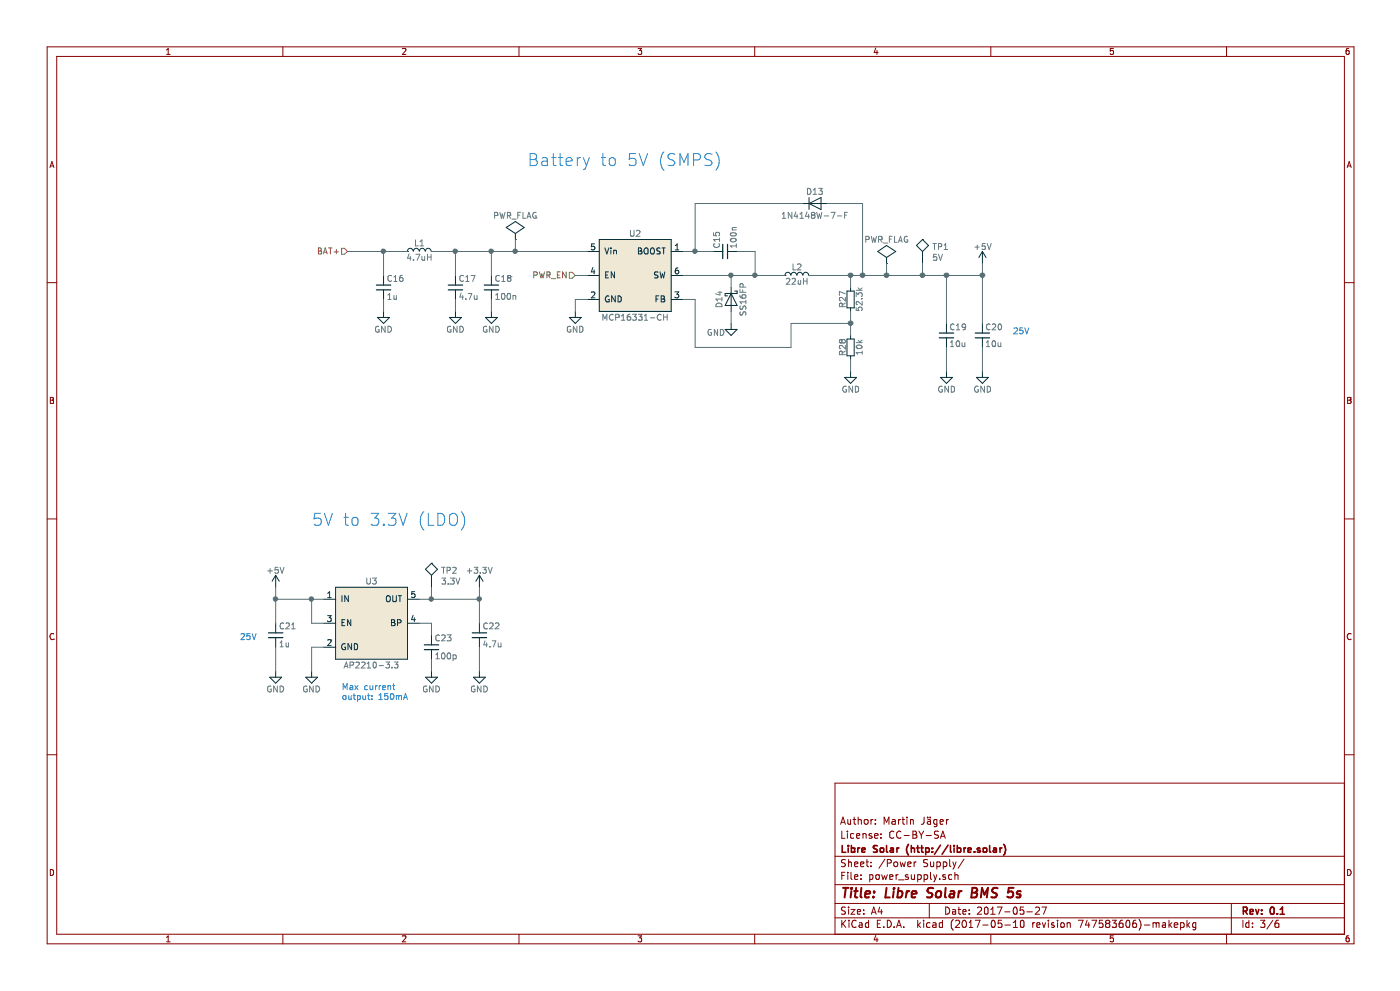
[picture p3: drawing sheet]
EESchema Schematic File Version 4
LIBS:BMS-5s-cache
EELAYER 26 0
EELAYER END
$Descr A4 11693 8268
encoding utf-8
Sheet 3 6
Title "Libre Solar BMS 5s"
Date "2017-05-27"
Rev "0.1"
Comp "Libre Solar (http://libre.solar)"
Comment1 "License: CC-BY-SA"
Comment2 "Author: Martin Jäger"
Comment3 ""
Comment4 ""
$EndDescr
$Comp
L power:GND #PWR017
U 1 1
P 4000 5600
F 0 "#PWR017" H 4000 5350 50  0001 C CNN
F 1 "GND" H 4000 5450 50  0000 C CNN
F 2 "" H 4000 5600 50  0000 C CNN
F 3 "" H 4000 5600 50  0000 C CNN
	1    4000 5600
	1    0    0    -1  
$EndComp
$Comp
L power:GND #PWR018
U 1 1
P 3600 5600
F 0 "#PWR018" H 3600 5350 50  0001 C CNN
F 1 "GND" H 3600 5450 50  0000 C CNN
F 2 "" H 3600 5600 50  0000 C CNN
F 3 "" H 3600 5600 50  0000 C CNN
	1    3600 5600
	1    0    0    -1  
$EndComp
$Comp
L power:GND #PWR019
U 1 1
P 2300 5600
F 0 "#PWR019" H 2300 5350 50  0001 C CNN
F 1 "GND" H 2300 5450 50  0000 C CNN
F 2 "" H 2300 5600 50  0000 C CNN
F 3 "" H 2300 5600 50  0000 C CNN
	1    2300 5600
	1    0    0    -1  
$EndComp
$Comp
L power:GND #PWR020
U 1 1
P 8200 3100
F 0 "#PWR020" H 8200 2850 50  0001 C CNN
F 1 "GND" H 8200 2950 50  0000 C CNN
F 2 "" H 8200 3100 50  0000 C CNN
F 3 "" H 8200 3100 50  0000 C CNN
	1    8200 3100
	1    0    0    -1  
$EndComp
$Comp
L power:GND #PWR021
U 1 1
P 7900 3100
F 0 "#PWR021" H 7900 2850 50  0001 C CNN
F 1 "GND" H 7900 2950 50  0000 C CNN
F 2 "" H 7900 3100 50  0000 C CNN
F 3 "" H 7900 3100 50  0000 C CNN
	1    7900 3100
	1    0    0    -1  
$EndComp
$Comp
L power:GND #PWR022
U 1 1
P 7100 3100
F 0 "#PWR022" H 7100 2850 50  0001 C CNN
F 1 "GND" H 7100 2950 50  0000 C CNN
F 2 "" H 7100 3100 50  0000 C CNN
F 3 "" H 7100 3100 50  0000 C CNN
	1    7100 3100
	1    0    0    -1  
$EndComp
$Comp
L power:GND #PWR023
U 1 1
P 6100 2700
F 0 "#PWR023" H 6100 2450 50  0001 C CNN
F 1 "GND" H 5975 2625 50  0000 C CNN
F 2 "" H 6100 2700 50  0000 C CNN
F 3 "" H 6100 2700 50  0000 C CNN
	1    6100 2700
	1    0    0    -1  
$EndComp
$Comp
L power:GND #PWR024
U 1 1
P 3800 2600
F 0 "#PWR024" H 3800 2350 50  0001 C CNN
F 1 "GND" H 3800 2450 50  0000 C CNN
F 2 "" H 3800 2600 50  0000 C CNN
F 3 "" H 3800 2600 50  0000 C CNN
	1    3800 2600
	1    0    0    -1  
$EndComp
$Comp
L power:GND #PWR025
U 1 1
P 4800 2600
F 0 "#PWR025" H 4800 2350 50  0001 C CNN
F 1 "GND" H 4800 2450 50  0000 C CNN
F 2 "" H 4800 2600 50  0000 C CNN
F 3 "" H 4800 2600 50  0000 C CNN
	1    4800 2600
	1    0    0    -1  
$EndComp
$Comp
L power:GND #PWR026
U 1 1
P 3200 2600
F 0 "#PWR026" H 3200 2350 50  0001 C CNN
F 1 "GND" H 3200 2450 50  0000 C CNN
F 2 "" H 3200 2600 50  0000 C CNN
F 3 "" H 3200 2600 50  0000 C CNN
	1    3200 2600
	1    0    0    -1  
$EndComp
$Comp
L power:+3.3V #PWR027
U 1 1
P 4000 4900
F 0 "#PWR027" H 4000 4750 50  0001 C CNN
F 1 "+3.3V" H 4000 5040 50  0000 C CNN
F 2 "" H 4000 4900 50  0000 C CNN
F 3 "" H 4000 4900 50  0000 C CNN
	1    4000 4900
	1    0    0    -1  
$EndComp
$Comp
L Project:R R28
U 1 1
P 7100 2900
F 0 "R28" V 7030 2900 50  0000 C CNN
F 1 "10k" V 7170 2900 50  0000 C CNN
F 2 "LibreSolar:R_0603_1608" H 7100 2900 50  0001 C CNN
F 3 "" H 7100 2900 50  0000 C CNN
F 4 "Yageo" H 1400 -100 50  0001 C CNN "Manufacturer"
F 5 "RC0603FR-0710KL" H 1400 -100 50  0001 C CNN "PartNumber"
	1    7100 2900
	1    0    0    -1  
$EndComp
$Comp
L power:+5V #PWR028
U 1 1
P 8200 2200
F 0 "#PWR028" H 8200 2050 50  0001 C CNN
F 1 "+5V" H 8200 2340 50  0000 C CNN
F 2 "" H 8200 2200 50  0000 C CNN
F 3 "" H 8200 2200 50  0000 C CNN
	1    8200 2200
	1    0    0    -1  
$EndComp
$Comp
L Project:D D13
U 1 1
P 6800 1700
F 0 "D13" H 6800 1800 50  0000 C CNN
F 1 "1N4148WS-7-F" H 6800 1600 50  0000 C CNN
F 2 "LibreSolar:D_SOD-323" H 6800 1700 50  0001 C CNN
F 3 "" H 6800 1700 50  0001 C CNN
F 4 "Diodes Inc." H 1425 -100 50  0001 C CNN "Manufacturer"
F 5 "1N4148WS-7-F" H 1425 -100 50  0001 C CNN "PartNumber"
	1    6800 1700
	1    0    0    -1  
$EndComp
$Comp
L Project:C C21
U 1 1
P 2300 5300
AR Path="/58C30133" Ref="C21"  Part="1" 
AR Path="/58363B12/58C30133" Ref="C21"  Part="1" 
F 0 "C21" H 2325 5375 50  0000 L CNN
F 1 "1u" H 2325 5225 50  0000 L CNN
F 2 "LibreSolar:C_0805_2012" H 2300 5100 50  0001 C CNN
F 3 "" H 2325 5375 50  0000 C CNN
F 4 "Yageo" H -5700 2550 50  0001 C CNN "Manufacturer"
F 5 "CC0805KKX7R9BB105" H -5700 2550 50  0001 C CNN "PartNumber"
F 6 "" H 0   0   60  0001 C CNN "Remarks"
	1    2300 5300
	1    0    0    -1  
$EndComp
$Comp
L Project:C C20
U 1 1
P 8200 2800
AR Path="/58C3013A" Ref="C20"  Part="1" 
AR Path="/58363B12/58C3013A" Ref="C20"  Part="1" 
F 0 "C20" H 8220 2870 50  0000 L CNN
F 1 "10u" H 8220 2730 50  0000 L CNN
F 2 "LibreSolar:C_0805_2012" H 8200 2800 50  0001 C CNN
F 3 "" H 8200 2800 50  0000 C CNN
F 4 "Murata" H 1700 -50 50  0001 C CNN "Manufacturer"
F 5 "GRM21BR61E106KA73L" H 1700 -50 50  0001 C CNN "PartNumber"
	1    8200 2800
	1    0    0    -1  
$EndComp
$Comp
L Project:C C19
U 1 1
P 7900 2800
AR Path="/58C30141" Ref="C19"  Part="1" 
AR Path="/58363B12/58C30141" Ref="C19"  Part="1" 
F 0 "C19" H 7920 2870 50  0000 L CNN
F 1 "10u" H 7920 2730 50  0000 L CNN
F 2 "LibreSolar:C_0805_2012" H 7900 2800 50  0001 C CNN
F 3 "" H 7900 2800 50  0000 C CNN
F 4 "Murata" H 1800 -50 50  0001 C CNN "Manufacturer"
F 5 "GRM21BR61E106KA73L" H 1800 -50 50  0001 C CNN "PartNumber"
	1    7900 2800
	1    0    0    -1  
$EndComp
$Comp
L Project:R R27
U 1 1
P 7100 2500
F 0 "R27" V 7030 2500 50  0000 C CNN
F 1 "52.3k" V 7170 2500 50  0000 C CNN
F 2 "LibreSolar:R_0603_1608" H 7100 2500 50  0001 C CNN
F 3 "" H 7100 2500 50  0000 C CNN
F 4 "Yageo" H 1400 -100 50  0001 C CNN "Manufacturer"
F 5 "RC0603FR-0752K3L" H 1400 -100 50  0001 C CNN "PartNumber"
	1    7100 2500
	1    0    0    -1  
$EndComp
$Comp
L Project:D_Schottky D14
U 1 1
P 6100 2500
F 0 "D14" H 6100 2600 50  0000 C CNN
F 1 "SS16FP" H 6100 2400 50  0000 C CNN
F 2 "Diode_SMD:D_PowerDI-123" V 6100 2500 50  0001 C CNN
F 3 "" V 6100 2500 50  0000 C CNN
F 4 "Diodes Inc." H 1400 -100 50  0001 C CNN "Manufacturer"
F 5 "SS16FP" H 1400 -100 50  0001 C CNN "PartNumber"
F 6 "DFLS160-7" H 6100 2500 60  0001 C CNN "Alternative"
	1    6100 2500
	0    -1   1    0   
$EndComp
$Comp
L Project:C C15
U 1 1
P 6050 2100
AR Path="/58C30156" Ref="C15"  Part="1" 
AR Path="/58363B12/58C30156" Ref="C15"  Part="1" 
F 0 "C15" H 6070 2170 50  0000 L CNN
F 1 "100n" H 6070 2030 50  0000 L CNN
F 2 "LibreSolar:C_0603_1608" H 6050 2100 50  0001 C CNN
F 3 "" H 6050 2100 50  0000 C CNN
F 4 "Yageo" H 1400 -100 50  0001 C CNN "Manufacturer"
F 5 "CC0603KRX7R9BB104" H 1400 -100 50  0001 C CNN "PartNumber"
	1    6050 2100
	0    -1   -1   0   
$EndComp
$Comp
L Project:C C16
U 1 1
P 3200 2400
AR Path="/58C3015D" Ref="C16"  Part="1" 
AR Path="/58363B12/58C3015D" Ref="C16"  Part="1" 
F 0 "C16" H 3225 2475 50  0000 L CNN
F 1 "1u" H 3225 2325 50  0000 L CNN
F 2 "LibreSolar:C_0805_2012" H 3200 2200 50  0001 C CNN
F 3 "" H 3225 2475 50  0000 C CNN
F 4 "Yageo" H 3200 2400 60  0001 C CNN "Manufacturer"
F 5 "CC0805KKX7R9BB105" H 3200 2400 60  0001 C CNN "PartNumber"
F 6 "" H 0   0   60  0001 C CNN "Remarks"
	1    3200 2400
	1    0    0    -1  
$EndComp
$Comp
L Project:C C17
U 1 1
P 3800 2400
AR Path="/58C30164" Ref="C17"  Part="1" 
AR Path="/58363B12/58C30164" Ref="C17"  Part="1" 
F 0 "C17" H 3825 2475 50  0000 L CNN
F 1 "4.7u" H 3825 2325 50  0000 L CNN
F 2 "LibreSolar:C_1206_3216" H 3800 2200 50  0001 C CNN
F 3 "" H 3825 2475 50  0000 C CNN
F 4 "Murata" H 3800 2400 60  0001 C CNN "Manufacturer"
F 5 "GRM31CR71H475MA12L" H 3800 2400 60  0001 C CNN "PartNumber"
	1    3800 2400
	1    0    0    -1  
$EndComp
$Comp
L Project:L L1
U 1 1
P 3500 2100
F 0 "L1" H 3500 2170 50  0000 C CNN
F 1 "4.7uH" H 3500 2050 50  0000 C CNN
F 2 "Inductor_SMD:L_0805_2012Metric" H 3400 2070 50  0001 C CNN
F 3 "" H 3500 2170 50  0001 C CNN
F 4 "Murata" H 800 -100 50  0001 C CNN "Manufacturer"
F 5 "LQM21PN4R7NGRD" H 800 -100 50  0001 C CNN "PartNumber"
	1    3500 2100
	1    0    0    -1  
$EndComp
$Comp
L Project:C C23
U 1 1
P 3600 5400
AR Path="/58C3017A" Ref="C23"  Part="1" 
AR Path="/58363B12/58C3017A" Ref="C23"  Part="1" 
F 0 "C23" H 3625 5475 50  0000 L CNN
F 1 "100p" H 3625 5325 50  0000 L CNN
F 2 "LibreSolar:C_0603_1608" H 3600 5200 50  0001 C CNN
F 3 "" H 3625 5475 50  0000 C CNN
F 4 "Yageo" H -5750 2600 50  0001 C CNN "Manufacturer"
F 5 "CC0603JRNPO9BN101" H -5750 2600 50  0001 C CNN "PartNumber"
	1    3600 5400
	1    0    0    -1  
$EndComp
$Comp
L Project:C C22
U 1 1
P 4000 5300
AR Path="/58C30181" Ref="C22"  Part="1" 
AR Path="/58363B12/58C30181" Ref="C22"  Part="1" 
F 0 "C22" H 4025 5375 50  0000 L CNN
F 1 "4.7u" H 4025 5225 50  0000 L CNN
F 2 "LibreSolar:C_0603_1608" H 4000 5100 50  0001 C CNN
F 3 "" H 4025 5375 50  0000 C CNN
F 4 "Murata" H -5750 2500 50  0001 C CNN "Manufacturer"
F 5 "GRM188R61A475KE15D" H -5750 2500 50  0001 C CNN "PartNumber"
F 6 "10V" H 0   0   60  0001 C CNN "Remarks"
	1    4000 5300
	1    0    0    -1  
$EndComp
$Comp
L Project:L L2
U 1 1
P 6650 2300
F 0 "L2" H 6650 2370 50  0000 C CNN
F 1 "22uH" H 6650 2250 50  0000 C CNN
F 2 "LibreSolar:L_WE-TPC-4818" H 6550 2270 50  0001 C CNN
F 3 "" H 6650 2370 50  0001 C CNN
F 4 "Bourns" H 1375 -100 50  0001 C CNN "Manufacturer"
F 5 "SRR4028-220Y" H 1375 -100 50  0001 C CNN "PartNumber"
F 6 "WE-TPC-4818 744042220" H 6650 2300 60  0001 C CNN "Alternative"
	1    6650 2300
	1    0    0    -1  
$EndComp
$Comp
L Project:MCP16331-CH U2
U 1 1
P 5300 2300
F 0 "U2" H 5300 2650 50  0000 C CNN
F 1 "MCP16331-CH" H 5300 1950 50  0000 C CNN
F 2 "LibreSolar:SOT-23-6" H 5300 1850 50  0001 C CNN
F 3 "" H 4900 2700 50  0000 C CNN
F 4 "Microchip" H 1400 -50 50  0001 C CNN "Manufacturer"
F 5 "MCP16331T-E/CH" H 1400 -50 50  0001 C CNN "PartNumber"
	1    5300 2300
	1    0    0    -1  
$EndComp
$Comp
L LibreSolar:AP2210-3.3 U3
U 1 1
P 3100 5200
F 0 "U3" H 3100 5550 50  0000 C CNN
F 1 "AP2210-3.3" H 3100 4850 50  0000 C CNN
F 2 "LibreSolar:SOT-23-5" H 3100 4700 50  0001 C CNN
F 3 "" H 3100 5200 50  0000 C CNN
F 4 "Diodes Inc." H -5750 2650 50  0001 C CNN "Manufacturer"
F 5 "AP2210K-3.3TRG1" H -5750 2650 50  0001 C CNN "PartNumber"
F 6 "MIC5225" H 3100 5200 60  0001 C CNN "Alternative"
	1    3100 5200
	1    0    0    -1  
$EndComp
$Comp
L power:GND #PWR029
U 1 1
P 2600 5600
F 0 "#PWR029" H 2600 5350 50  0001 C CNN
F 1 "GND" H 2600 5450 50  0000 C CNN
F 2 "" H 2600 5600 50  0000 C CNN
F 3 "" H 2600 5600 50  0000 C CNN
	1    2600 5600
	1    0    0    -1  
$EndComp
$Comp
L power:+5V #PWR030
U 1 1
P 2300 4900
F 0 "#PWR030" H 2300 4750 50  0001 C CNN
F 1 "+5V" H 2300 5040 50  0000 C CNN
F 2 "" H 2300 4900 50  0000 C CNN
F 3 "" H 2300 4900 50  0000 C CNN
	1    2300 4900
	1    0    0    -1  
$EndComp
$Comp
L power:PWR_FLAG #FLG031
U 1 1
P 7400 2200
F 0 "#FLG031" H 7400 2150 50  0001 C CNN
F 1 "PWR_FLAG" H 7400 2400 50  0000 C CNN
F 2 "" H 7400 2200 50  0000 C CNN
F 3 "" H 7400 2200 50  0000 C CNN
	1    7400 2200
	1    0    0    -1  
$EndComp
$Comp
L power:PWR_FLAG #FLG032
U 1 1
P 4300 2000
F 0 "#FLG032" H 4300 1950 50  0001 C CNN
F 1 "PWR_FLAG" H 4300 2200 50  0000 C CNN
F 2 "" H 4300 2000 50  0000 C CNN
F 3 "" H 4300 2000 50  0000 C CNN
	1    4300 2000
	1    0    0    -1  
$EndComp
Text Notes 2850 5850 0    50   ~ 0
Max current \noutput: 150mA
Text Notes 2000 5350 0    50   ~ 0
25V
Text Notes 8450 2800 0    50   ~ 0
25V
Text HLabel 2900 2100 0    50   Input ~ 0
BAT+
Wire Wire Line
	3500 5000 3600 5000
Wire Wire Line
	4000 4900 4000 5000
Wire Wire Line
	6750 2300 7100 2300
Wire Wire Line
	2300 5000 2600 5000
Wire Wire Line
	7100 2300 7100 2400
Wire Wire Line
	2300 4900 2300 5000
Wire Wire Line
	7200 1700 7200 2300
Wire Wire Line
	3200 2100 3200 2300
Wire Wire Line
	6100 2600 6100 2700
Wire Wire Line
	4800 2500 4800 2600
Wire Wire Line
	7100 3100 7100 3000
Wire Wire Line
	7900 2900 7900 3100
Wire Wire Line
	4000 5600 4000 5400
Wire Wire Line
	2300 5600 2300 5400
Wire Wire Line
	3200 2600 3200 2500
Wire Wire Line
	3800 2600 3800 2500
Wire Wire Line
	8200 2900 8200 3100
Wire Wire Line
	3600 5500 3600 5600
Wire Wire Line
	7100 2600 7100 2700
Wire Wire Line
	5700 2500 5800 2500
Wire Wire Line
	5800 2500 5800 2900
Wire Wire Line
	5700 2100 5800 2100
Wire Wire Line
	5800 1700 5800 2100
Wire Wire Line
	5700 2300 6100 2300
Wire Wire Line
	6100 2400 6100 2300
Wire Wire Line
	6150 2100 6300 2100
Wire Wire Line
	6300 2100 6300 2300
Wire Wire Line
	3600 2100 3800 2100
Wire Wire Line
	3800 2300 3800 2100
Wire Wire Line
	4900 2300 4800 2300
Wire Wire Line
	8200 2200 8200 2300
Wire Wire Line
	4800 2500 4900 2500
Wire Wire Line
	3500 5200 3600 5200
Wire Wire Line
	3600 5200 3600 5300
Wire Wire Line
	7400 2200 7400 2300
Wire Wire Line
	4300 2000 4300 2100
Wire Wire Line
	2900 2100 3200 2100
Connection ~ 4000 5000
Connection ~ 7100 2300
Connection ~ 7200 2300
Connection ~ 3200 2100
Connection ~ 7100 2700
Connection ~ 5800 2100
Connection ~ 6100 2300
Connection ~ 6300 2300
Connection ~ 3800 2100
Connection ~ 8200 2300
Connection ~ 2300 5000
Connection ~ 7400 2300
Connection ~ 4300 2100
Text Notes 4400 1400 0    100  ~ 0
Battery to 5V (SMPS)
Text Notes 2600 4400 0    100  ~ 0
5V to 3.3V (LDO)
$Comp
L power:GND #PWR033
U 1 1
P 4100 2600
F 0 "#PWR033" H 4100 2350 50  0001 C CNN
F 1 "GND" H 4100 2450 50  0000 C CNN
F 2 "" H 4100 2600 50  0000 C CNN
F 3 "" H 4100 2600 50  0000 C CNN
	1    4100 2600
	1    0    0    -1  
$EndComp
$Comp
L Project:C C18
U 1 1
P 4100 2400
AR Path="/58CE7F0D" Ref="C18"  Part="1" 
AR Path="/58363B12/58CE7F0D" Ref="C18"  Part="1" 
F 0 "C18" H 4125 2475 50  0000 L CNN
F 1 "100n" H 4125 2325 50  0000 L CNN
F 2 "LibreSolar:C_0603_1608" H 4100 2200 50  0001 C CNN
F 3 "" H 4125 2475 50  0000 C CNN
F 4 "Yageo" H 4100 2400 60  0001 C CNN "Manufacturer"
F 5 "CC0603KRX7R9BB104" H 4100 2400 60  0001 C CNN "PartNumber"
	1    4100 2400
	1    0    0    -1  
$EndComp
Wire Wire Line
	4100 2100 4100 2300
Wire Wire Line
	4100 2600 4100 2500
Connection ~ 4100 2100
Wire Wire Line
	5800 1700 6700 1700
Wire Wire Line
	6900 1700 7200 1700
Wire Wire Line
	5800 2900 6600 2900
Wire Wire Line
	6600 2900 6600 2700
Wire Wire Line
	6600 2700 7100 2700
Wire Wire Line
	2700 5200 2600 5200
Wire Wire Line
	2700 5400 2600 5400
Wire Wire Line
	2600 5400 2600 5600
Wire Wire Line
	2600 5200 2600 5000
Connection ~ 2600 5000
Text HLabel 4800 2300 0    50   Input ~ 0
PWR_EN
$Comp
L Connector:Test_Point TP2
U 1 1
P 3600 4900
F 0 "TP2" H 3678 5040 50  0000 L CNN
F 1 "3.3V" H 3678 4949 50  0000 L CNN
F 2 "LibreSolar:TestPoint_0.8mm_hole" H 3600 4900 50  0001 C CNN
F 3 "" H 3600 4900 50  0001 C CNN
	1    3600 4900
	1    0    0    -1  
$EndComp
Wire Wire Line
	3600 4900 3600 5000
Connection ~ 3600 5000
$Comp
L Connector:Test_Point TP1
U 1 1
P 7700 2200
F 0 "TP1" H 7778 2340 50  0000 L CNN
F 1 "5V" H 7778 2249 50  0000 L CNN
F 2 "LibreSolar:TestPoint_0.8mm_hole" H 7700 2200 50  0001 C CNN
F 3 "" H 7700 2200 50  0001 C CNN
	1    7700 2200
	1    0    0    -1  
$EndComp
Wire Wire Line
	7700 2200 7700 2300
Connection ~ 7700 2300
Wire Wire Line
	7900 2700 7900 2300
Connection ~ 7900 2300
Wire Wire Line
	4000 5000 4000 5200
Wire Wire Line
	7100 2300 7200 2300
Wire Wire Line
	7200 2300 7400 2300
Wire Wire Line
	3200 2100 3400 2100
Wire Wire Line
	7100 2700 7100 2800
Wire Wire Line
	5800 2100 5950 2100
Wire Wire Line
	6100 2300 6300 2300
Wire Wire Line
	6300 2300 6550 2300
Wire Wire Line
	3800 2100 4100 2100
Wire Wire Line
	8200 2300 8200 2700
Wire Wire Line
	2300 5000 2300 5200
Wire Wire Line
	7400 2300 7700 2300
Wire Wire Line
	4300 2100 4900 2100
Wire Wire Line
	4100 2100 4300 2100
Wire Wire Line
	2600 5000 2700 5000
Wire Wire Line
	3600 5000 4000 5000
Wire Wire Line
	7700 2300 7900 2300
Wire Wire Line
	7900 2300 8200 2300
$EndSCHEMATC
